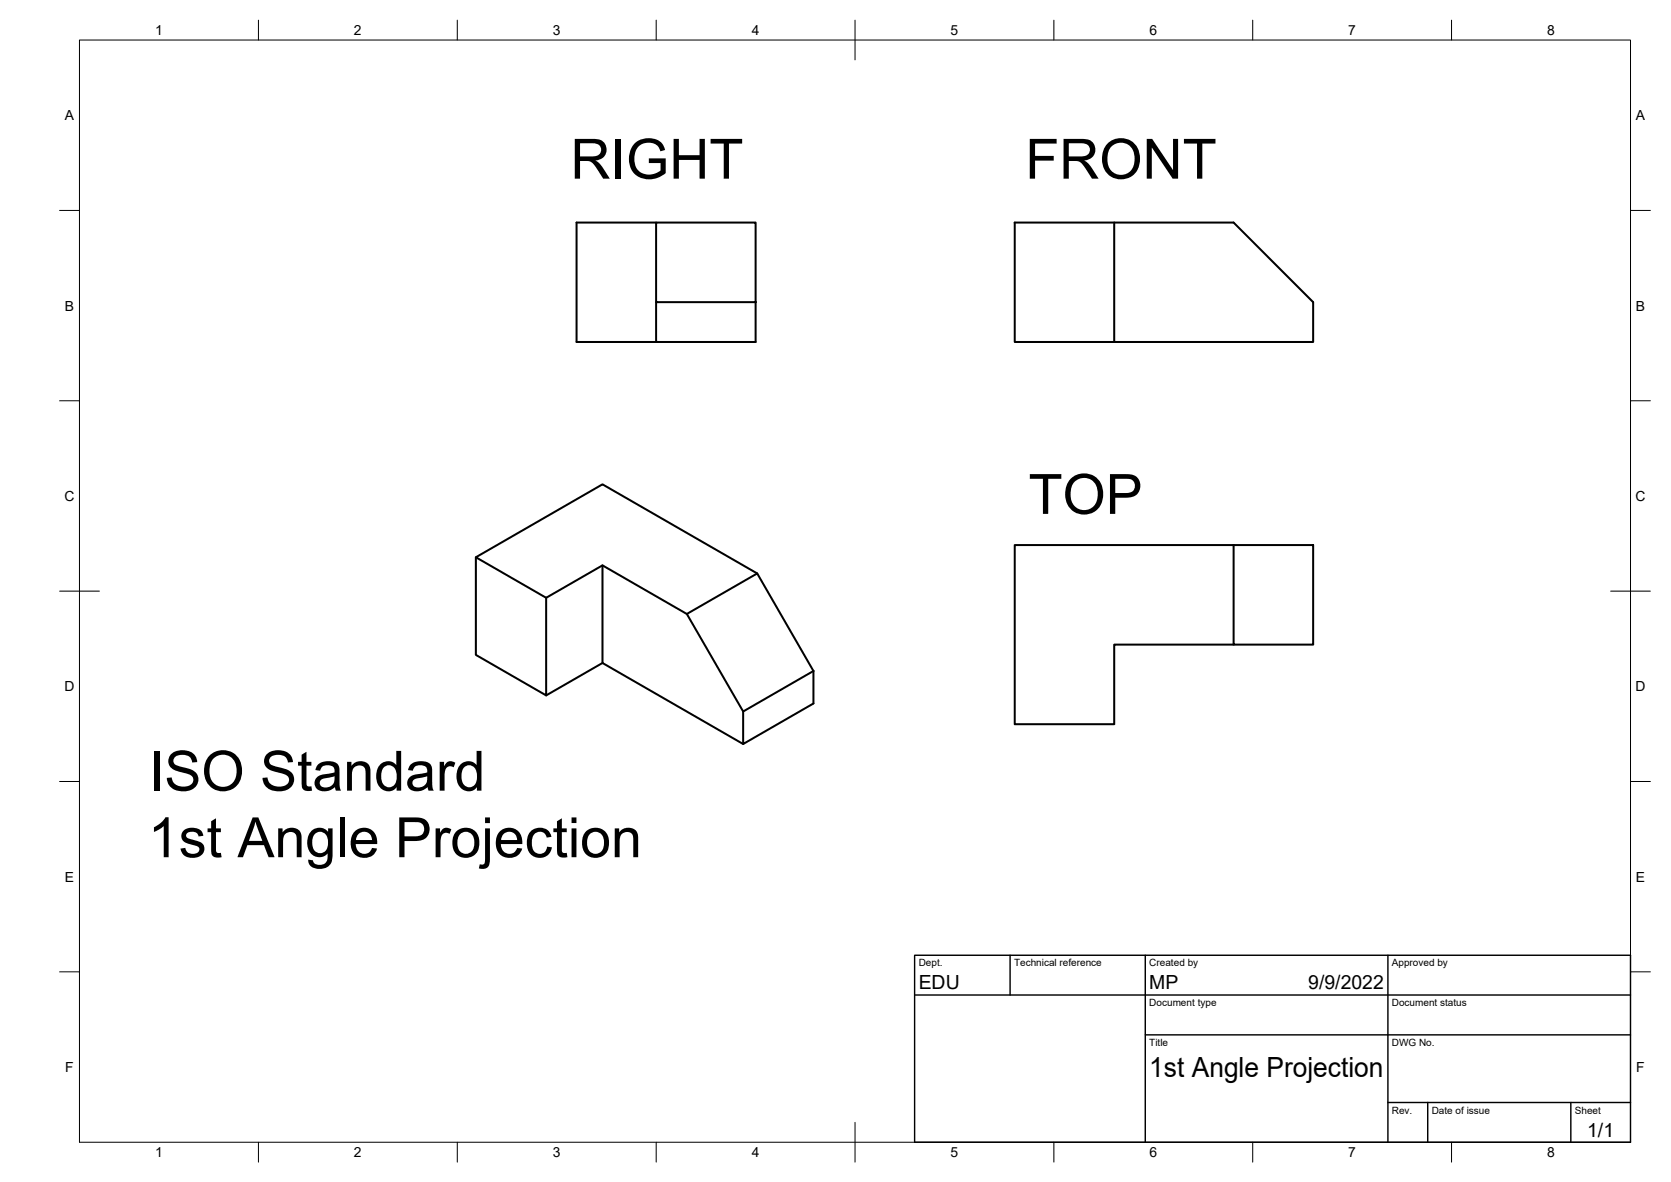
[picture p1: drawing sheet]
<svg xmlns="http://www.w3.org/2000/svg" width="420mm" height="297mm" viewBox="0 0 420 297" stroke-linecap="round" stroke-linejoin="round" font-family="sans-serif">
<!-- layer: Visible -->
<path d="M165 55.9h25v20h-25zM165 55.9h-20v30h20M280.2 55.9v30h-25.1v-30h55.1l20 20v10h-50M165 75.9v10h25v-10M310.2 137h20v25h-20zM310.2 137h-55.1v45h25.1v-20h30M119.7 140v24.6l17.6 10.2v-24.6M151.5 142.1v24.5l35.4 20.4M172.7 154.3l17.7-10.2 14.1 24.5-17.6 10.2zM190.4 144.1l-38.9-22.4-31.8 18.3 17.6 10.2 14.2-8.1 21.2 12.2M151.5 166.6l-14.2 8.2M204.5 168.6v8.2l-17.6 10.2v-8.2" fill="none" stroke="#000" stroke-width=".51"/>
<!-- layer: Border -->
<g fill="none" stroke="#000" stroke-width=".25">
<path d="M20 10.1h390v276.9h-390zM65 5.1v5M115 5.1v5M165 5.1v5M215 5.1v10M265 5.1v5M315 5.1v5M365 5.1v5M15 52.9h5M410 52.9h5M15 100.7h5M410 100.7h5"/>
<path d="M15 148.6h10M405 148.6h10M15 196.4h5M410 196.4h5M15 244.2h5M410 244.2h5M65 287v5M115 287v5M165 287v5M215 282.1v9.9M265 287v5M315 287v5"/>
<path d="M365 287v5"/>
</g>
<!-- layer: TitleBlock -->
<path d="M230 240.1h180v46.9h-180zM230 250h180M254 240.1v9.9M288 240.1v46.9M349 240.1v46.9M288 260.1h122M349 277.1h61M359 277.1v9.9M395 277.1v9.9" fill="none" stroke="#000" stroke-width=".36"/>
<g font-size="14">
<text x="143.4" y="44.9">RIGHT</text>
<text x="257.8" y="44.9">FRONT</text>
<text x="258.6" y="129.1">TOP</text>
<text x="37.4" y="198.7">ISO Standard</text>
<text x="37.2" y="215.4">1st Angle Projection</text>
</g>
<text font-size="7" x="289" y="270.6">1st Angle Projection</text>
<g font-size="4.9">
<text x="231" y="248.5">EDU</text>
<text x="289" y="248.5">MP</text>
<text x="329" y="248.5">9/9/2022</text>
<text x="399.1" y="285.7">1/1</text>
</g>
<g font-size="3.5">
<text x="39" y="8.8">1</text>
<text x="89" y="8.8">2</text>
<text x="139" y="8.8">3</text>
<text x="189" y="8.8">4</text>
<text x="239" y="8.8">5</text>
<text x="289" y="8.8">6</text>
<text x="339" y="8.8">7</text>
<text x="389" y="8.8">8</text>
<text x="16.3" y="30.2">A</text>
<text x="411.3" y="30.2">A</text>
<text x="16.3" y="78">B</text>
<text x="411.3" y="78">B</text>
<text x="16.2" y="125.9">C</text>
<text x="411.2" y="125.9">C</text>
<text x="16.2" y="173.7">D</text>
<text x="411.2" y="173.7">D</text>
<text x="16.3" y="221.6">E</text>
<text x="411.3" y="221.6">E</text>
<text x="16.4" y="269.4">F</text>
<text x="411.4" y="269.4">F</text>
<text x="39" y="290.8">1</text>
<text x="89" y="290.8">2</text>
<text x="139" y="290.8">3</text>
<text x="189" y="290.8">4</text>
<text x="239" y="290.8">5</text>
<text x="289" y="290.8">6</text>
<text x="339" y="290.8">7</text>
<text x="389" y="290.8">8</text>
</g>
<g font-size="2.5">
<text x="231" y="242.9">Dept.</text>
<text x="255" y="242.9">Technical reference</text>
<text x="289" y="242.9">Created by</text>
<text x="350" y="242.9">Approved by</text>
<text x="289" y="252.8">Document type</text>
<text x="350" y="252.8">Document status</text>
<text x="289" y="262.9">Title</text>
<text x="350" y="262.9">DWG No.</text>
<text x="350" y="279.9">Rev.</text>
<text x="360" y="279.9">Date of issue</text>
<text x="396" y="279.9">Sheet</text>
</g>
</svg>
